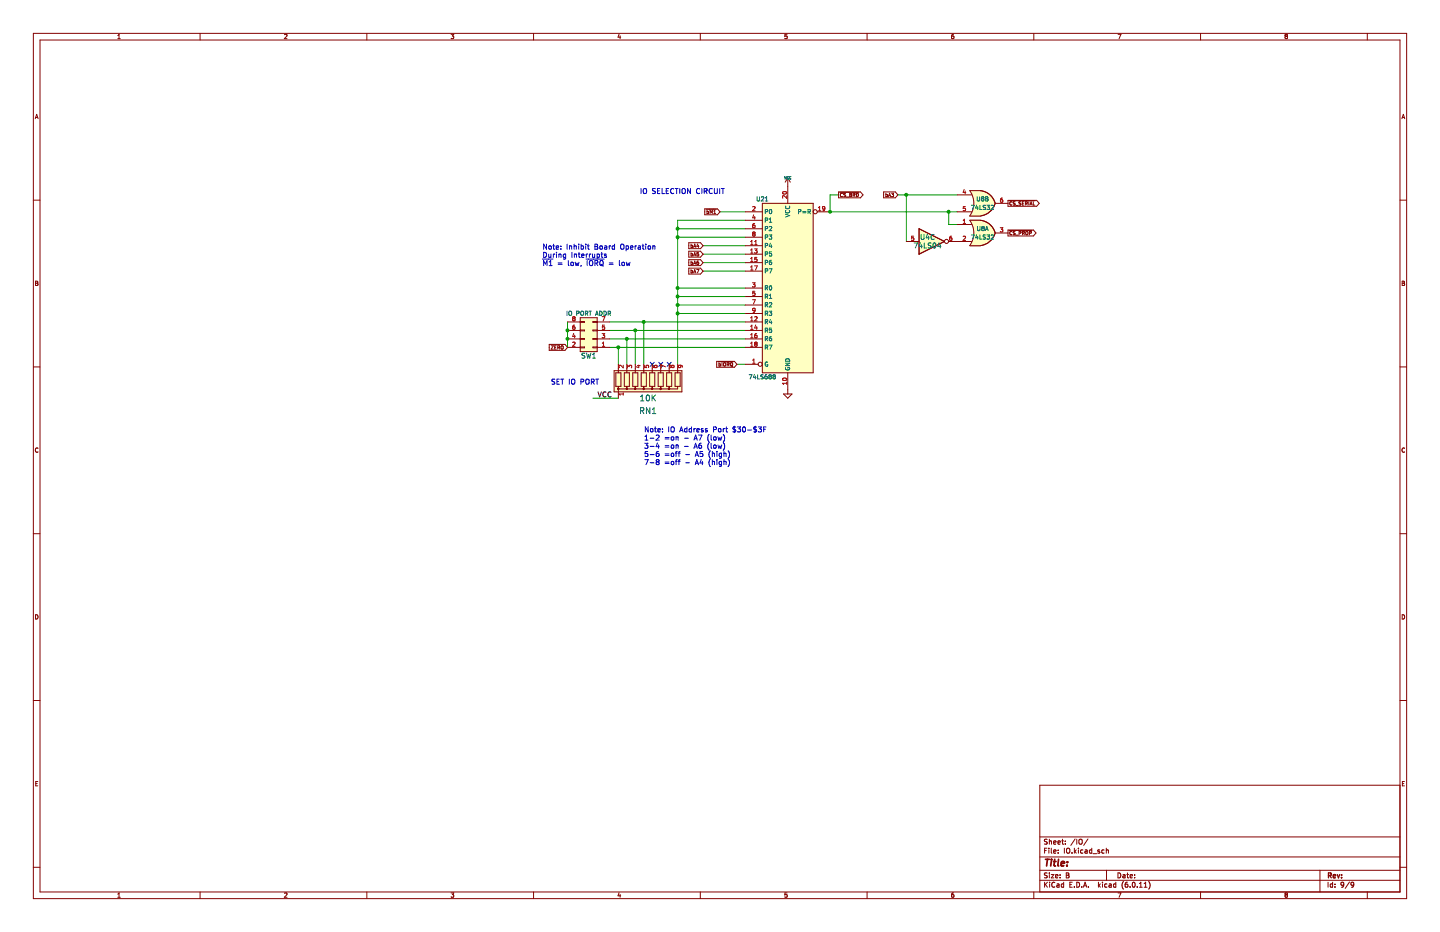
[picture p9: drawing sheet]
(kicad_sch (version 20211123) (generator eeschema)

 (paper "B")

 (lib_symbols
  (symbol "74xx:74LS04" (in_bom yes) (on_board yes)
   (property "Reference" "U" (id 0) (at 0 1.27 0) (effects (font (size 1.27 1.27))))
   (property "Value" "74LS04" (id 1) (at 0 -1.27 0) (effects (font (size 1.27 1.27))))
   (property "Footprint" "" (id 2) (at 0 0 0) (effects (font (size 1.27 1.27)) hide))
   (property "Datasheet" "http://www.ti.com/lit/gpn/sn74LS04" (id 3) (at 0 0 0) (effects (font (size 1.27 1.27)) hide))
   (property "ki_locked" "" (id 4) (at 0 0 0) (effects (font (size 1.27 1.27))))
   (symbol "74LS04_1_0"
    (polyline (pts (xy -3.81 3.81) (xy -3.81 -3.81) (xy 3.81 0) (xy -3.81 3.81)) (stroke (width 0.254) (type default) (color 0 0 0 0)) (fill (type background)))
    (pin input line (at -7.62 0 0) (length 3.81) (name "~" (effects (font (size 1.27 1.27)))) (number "1" (effects (font (size 1.27 1.27)))))
    (pin output inverted (at 7.62 0 180) (length 3.81) (name "~" (effects (font (size 1.27 1.27)))) (number "2" (effects (font (size 1.27 1.27))))))
   (symbol "74LS04_2_0"
    (polyline (pts (xy -3.81 3.81) (xy -3.81 -3.81) (xy 3.81 0) (xy -3.81 3.81)) (stroke (width 0.254) (type default) (color 0 0 0 0)) (fill (type background)))
    (pin input line (at -7.62 0 0) (length 3.81) (name "~" (effects (font (size 1.27 1.27)))) (number "3" (effects (font (size 1.27 1.27)))))
    (pin output inverted (at 7.62 0 180) (length 3.81) (name "~" (effects (font (size 1.27 1.27)))) (number "4" (effects (font (size 1.27 1.27))))))
   (symbol "74LS04_3_0"
    (polyline (pts (xy -3.81 3.81) (xy -3.81 -3.81) (xy 3.81 0) (xy -3.81 3.81)) (stroke (width 0.254) (type default) (color 0 0 0 0)) (fill (type background)))
    (pin input line (at -7.62 0 0) (length 3.81) (name "~" (effects (font (size 1.27 1.27)))) (number "5" (effects (font (size 1.27 1.27)))))
    (pin output inverted (at 7.62 0 180) (length 3.81) (name "~" (effects (font (size 1.27 1.27)))) (number "6" (effects (font (size 1.27 1.27))))))
   (symbol "74LS04_4_0"
    (polyline (pts (xy -3.81 3.81) (xy -3.81 -3.81) (xy 3.81 0) (xy -3.81 3.81)) (stroke (width 0.254) (type default) (color 0 0 0 0)) (fill (type background)))
    (pin output inverted (at 7.62 0 180) (length 3.81) (name "~" (effects (font (size 1.27 1.27)))) (number "8" (effects (font (size 1.27 1.27)))))
    (pin input line (at -7.62 0 0) (length 3.81) (name "~" (effects (font (size 1.27 1.27)))) (number "9" (effects (font (size 1.27 1.27))))))
   (symbol "74LS04_5_0"
    (polyline (pts (xy -3.81 3.81) (xy -3.81 -3.81) (xy 3.81 0) (xy -3.81 3.81)) (stroke (width 0.254) (type default) (color 0 0 0 0)) (fill (type background)))
    (pin output inverted (at 7.62 0 180) (length 3.81) (name "~" (effects (font (size 1.27 1.27)))) (number "10" (effects (font (size 1.27 1.27)))))
    (pin input line (at -7.62 0 0) (length 3.81) (name "~" (effects (font (size 1.27 1.27)))) (number "11" (effects (font (size 1.27 1.27))))))
   (symbol "74LS04_6_0"
    (polyline (pts (xy -3.81 3.81) (xy -3.81 -3.81) (xy 3.81 0) (xy -3.81 3.81)) (stroke (width 0.254) (type default) (color 0 0 0 0)) (fill (type background)))
    (pin output inverted (at 7.62 0 180) (length 3.81) (name "~" (effects (font (size 1.27 1.27)))) (number "12" (effects (font (size 1.27 1.27)))))
    (pin input line (at -7.62 0 0) (length 3.81) (name "~" (effects (font (size 1.27 1.27)))) (number "13" (effects (font (size 1.27 1.27))))))
   (symbol "74LS04_7_0"
    (pin power_in line (at 0 12.7 270) (length 5.08) (name "VCC" (effects (font (size 1.27 1.27)))) (number "14" (effects (font (size 1.27 1.27)))))
    (pin power_in line (at 0 -12.7 90) (length 5.08) (name "GND" (effects (font (size 1.27 1.27)))) (number "7" (effects (font (size 1.27 1.27))))))
   (symbol "74LS04_7_1"
    (rectangle (start -5.08 7.62) (end 5.08 -7.62) (stroke (width 0.254) (type default) (color 0 0 0 0)) (fill (type background)))))
  (symbol "74xx:74LS32" (pin_names (offset 1.016)) (in_bom yes) (on_board yes)
   (property "Reference" "U" (id 0) (at 0 1.27 0) (effects (font (size 1.27 1.27))))
   (property "Value" "74LS32" (id 1) (at 0 -1.27 0) (effects (font (size 1.27 1.27))))
   (property "Footprint" "" (id 2) (at 0 0 0) (effects (font (size 1.27 1.27)) hide))
   (property "Datasheet" "http://www.ti.com/lit/gpn/sn74LS32" (id 3) (at 0 0 0) (effects (font (size 1.27 1.27)) hide))
   (property "ki_locked" "" (id 4) (at 0 0 0) (effects (font (size 1.27 1.27))))
   (symbol "74LS32_1_1"
    (arc (start -3.81 -3.81) (mid -2.589 0) (end -3.81 3.81) (stroke (width 0.254) (type default) (color 0 0 0 0)) (fill (type none)))
    (arc (start -0.6096 -3.81) (mid 2.1842 -2.5851) (end 3.81 0) (stroke (width 0.254) (type default) (color 0 0 0 0)) (fill (type background)))
    (polyline (pts (xy -3.81 -3.81) (xy -0.635 -3.81)) (stroke (width 0.254) (type default) (color 0 0 0 0)) (fill (type background)))
    (polyline (pts (xy -3.81 3.81) (xy -0.635 3.81)) (stroke (width 0.254) (type default) (color 0 0 0 0)) (fill (type background)))
    (polyline (pts (xy -0.635 3.81) (xy -3.81 3.81) (xy -3.81 3.81) (xy -3.556 3.4036) (xy -3.0226 2.2606) (xy -2.6924 1.0414) (xy -2.6162 -0.254) (xy -2.7686 -1.4986) (xy -3.175 -2.7178) (xy -3.81 -3.81) (xy -3.81 -3.81) (xy -0.635 -3.81)) (stroke (width -25.4) (type default) (color 0 0 0 0)) (fill (type background)))
    (arc (start 3.81 0) (mid 2.1915 2.5936) (end -0.6096 3.81) (stroke (width 0.254) (type default) (color 0 0 0 0)) (fill (type background)))
    (pin input line (at -7.62 2.54 0) (length 4.318) (name "~" (effects (font (size 1.27 1.27)))) (number "1" (effects (font (size 1.27 1.27)))))
    (pin input line (at -7.62 -2.54 0) (length 4.318) (name "~" (effects (font (size 1.27 1.27)))) (number "2" (effects (font (size 1.27 1.27)))))
    (pin output line (at 7.62 0 180) (length 3.81) (name "~" (effects (font (size 1.27 1.27)))) (number "3" (effects (font (size 1.27 1.27))))))
   (symbol "74LS32_1_2"
    (arc (start 0 -3.81) (mid 3.81 0) (end 0 3.81) (stroke (width 0.254) (type default) (color 0 0 0 0)) (fill (type background)))
    (polyline (pts (xy 0 3.81) (xy -3.81 3.81) (xy -3.81 -3.81) (xy 0 -3.81)) (stroke (width 0.254) (type default) (color 0 0 0 0)) (fill (type background)))
    (pin input inverted (at -7.62 2.54 0) (length 3.81) (name "~" (effects (font (size 1.27 1.27)))) (number "1" (effects (font (size 1.27 1.27)))))
    (pin input inverted (at -7.62 -2.54 0) (length 3.81) (name "~" (effects (font (size 1.27 1.27)))) (number "2" (effects (font (size 1.27 1.27)))))
    (pin output inverted (at 7.62 0 180) (length 3.81) (name "~" (effects (font (size 1.27 1.27)))) (number "3" (effects (font (size 1.27 1.27))))))
   (symbol "74LS32_2_1"
    (arc (start -3.81 -3.81) (mid -2.589 0) (end -3.81 3.81) (stroke (width 0.254) (type default) (color 0 0 0 0)) (fill (type none)))
    (arc (start -0.6096 -3.81) (mid 2.1842 -2.5851) (end 3.81 0) (stroke (width 0.254) (type default) (color 0 0 0 0)) (fill (type background)))
    (polyline (pts (xy -3.81 -3.81) (xy -0.635 -3.81)) (stroke (width 0.254) (type default) (color 0 0 0 0)) (fill (type background)))
    (polyline (pts (xy -3.81 3.81) (xy -0.635 3.81)) (stroke (width 0.254) (type default) (color 0 0 0 0)) (fill (type background)))
    (polyline (pts (xy -0.635 3.81) (xy -3.81 3.81) (xy -3.81 3.81) (xy -3.556 3.4036) (xy -3.0226 2.2606) (xy -2.6924 1.0414) (xy -2.6162 -0.254) (xy -2.7686 -1.4986) (xy -3.175 -2.7178) (xy -3.81 -3.81) (xy -3.81 -3.81) (xy -0.635 -3.81)) (stroke (width -25.4) (type default) (color 0 0 0 0)) (fill (type background)))
    (arc (start 3.81 0) (mid 2.1915 2.5936) (end -0.6096 3.81) (stroke (width 0.254) (type default) (color 0 0 0 0)) (fill (type background)))
    (pin input line (at -7.62 2.54 0) (length 4.318) (name "~" (effects (font (size 1.27 1.27)))) (number "4" (effects (font (size 1.27 1.27)))))
    (pin input line (at -7.62 -2.54 0) (length 4.318) (name "~" (effects (font (size 1.27 1.27)))) (number "5" (effects (font (size 1.27 1.27)))))
    (pin output line (at 7.62 0 180) (length 3.81) (name "~" (effects (font (size 1.27 1.27)))) (number "6" (effects (font (size 1.27 1.27))))))
   (symbol "74LS32_2_2"
    (arc (start 0 -3.81) (mid 3.81 0) (end 0 3.81) (stroke (width 0.254) (type default) (color 0 0 0 0)) (fill (type background)))
    (polyline (pts (xy 0 3.81) (xy -3.81 3.81) (xy -3.81 -3.81) (xy 0 -3.81)) (stroke (width 0.254) (type default) (color 0 0 0 0)) (fill (type background)))
    (pin input inverted (at -7.62 2.54 0) (length 3.81) (name "~" (effects (font (size 1.27 1.27)))) (number "4" (effects (font (size 1.27 1.27)))))
    (pin input inverted (at -7.62 -2.54 0) (length 3.81) (name "~" (effects (font (size 1.27 1.27)))) (number "5" (effects (font (size 1.27 1.27)))))
    (pin output inverted (at 7.62 0 180) (length 3.81) (name "~" (effects (font (size 1.27 1.27)))) (number "6" (effects (font (size 1.27 1.27))))))
   (symbol "74LS32_3_1"
    (arc (start -3.81 -3.81) (mid -2.589 0) (end -3.81 3.81) (stroke (width 0.254) (type default) (color 0 0 0 0)) (fill (type none)))
    (arc (start -0.6096 -3.81) (mid 2.1842 -2.5851) (end 3.81 0) (stroke (width 0.254) (type default) (color 0 0 0 0)) (fill (type background)))
    (polyline (pts (xy -3.81 -3.81) (xy -0.635 -3.81)) (stroke (width 0.254) (type default) (color 0 0 0 0)) (fill (type background)))
    (polyline (pts (xy -3.81 3.81) (xy -0.635 3.81)) (stroke (width 0.254) (type default) (color 0 0 0 0)) (fill (type background)))
    (polyline (pts (xy -0.635 3.81) (xy -3.81 3.81) (xy -3.81 3.81) (xy -3.556 3.4036) (xy -3.0226 2.2606) (xy -2.6924 1.0414) (xy -2.6162 -0.254) (xy -2.7686 -1.4986) (xy -3.175 -2.7178) (xy -3.81 -3.81) (xy -3.81 -3.81) (xy -0.635 -3.81)) (stroke (width -25.4) (type default) (color 0 0 0 0)) (fill (type background)))
    (arc (start 3.81 0) (mid 2.1915 2.5936) (end -0.6096 3.81) (stroke (width 0.254) (type default) (color 0 0 0 0)) (fill (type background)))
    (pin input line (at -7.62 -2.54 0) (length 4.318) (name "~" (effects (font (size 1.27 1.27)))) (number "10" (effects (font (size 1.27 1.27)))))
    (pin output line (at 7.62 0 180) (length 3.81) (name "~" (effects (font (size 1.27 1.27)))) (number "8" (effects (font (size 1.27 1.27)))))
    (pin input line (at -7.62 2.54 0) (length 4.318) (name "~" (effects (font (size 1.27 1.27)))) (number "9" (effects (font (size 1.27 1.27))))))
   (symbol "74LS32_3_2"
    (arc (start 0 -3.81) (mid 3.81 0) (end 0 3.81) (stroke (width 0.254) (type default) (color 0 0 0 0)) (fill (type background)))
    (polyline (pts (xy 0 3.81) (xy -3.81 3.81) (xy -3.81 -3.81) (xy 0 -3.81)) (stroke (width 0.254) (type default) (color 0 0 0 0)) (fill (type background)))
    (pin input inverted (at -7.62 -2.54 0) (length 3.81) (name "~" (effects (font (size 1.27 1.27)))) (number "10" (effects (font (size 1.27 1.27)))))
    (pin output inverted (at 7.62 0 180) (length 3.81) (name "~" (effects (font (size 1.27 1.27)))) (number "8" (effects (font (size 1.27 1.27)))))
    (pin input inverted (at -7.62 2.54 0) (length 3.81) (name "~" (effects (font (size 1.27 1.27)))) (number "9" (effects (font (size 1.27 1.27))))))
   (symbol "74LS32_4_1"
    (arc (start -3.81 -3.81) (mid -2.589 0) (end -3.81 3.81) (stroke (width 0.254) (type default) (color 0 0 0 0)) (fill (type none)))
    (arc (start -0.6096 -3.81) (mid 2.1842 -2.5851) (end 3.81 0) (stroke (width 0.254) (type default) (color 0 0 0 0)) (fill (type background)))
    (polyline (pts (xy -3.81 -3.81) (xy -0.635 -3.81)) (stroke (width 0.254) (type default) (color 0 0 0 0)) (fill (type background)))
    (polyline (pts (xy -3.81 3.81) (xy -0.635 3.81)) (stroke (width 0.254) (type default) (color 0 0 0 0)) (fill (type background)))
    (polyline (pts (xy -0.635 3.81) (xy -3.81 3.81) (xy -3.81 3.81) (xy -3.556 3.4036) (xy -3.0226 2.2606) (xy -2.6924 1.0414) (xy -2.6162 -0.254) (xy -2.7686 -1.4986) (xy -3.175 -2.7178) (xy -3.81 -3.81) (xy -3.81 -3.81) (xy -0.635 -3.81)) (stroke (width -25.4) (type default) (color 0 0 0 0)) (fill (type background)))
    (arc (start 3.81 0) (mid 2.1915 2.5936) (end -0.6096 3.81) (stroke (width 0.254) (type default) (color 0 0 0 0)) (fill (type background)))
    (pin output line (at 7.62 0 180) (length 3.81) (name "~" (effects (font (size 1.27 1.27)))) (number "11" (effects (font (size 1.27 1.27)))))
    (pin input line (at -7.62 2.54 0) (length 4.318) (name "~" (effects (font (size 1.27 1.27)))) (number "12" (effects (font (size 1.27 1.27)))))
    (pin input line (at -7.62 -2.54 0) (length 4.318) (name "~" (effects (font (size 1.27 1.27)))) (number "13" (effects (font (size 1.27 1.27))))))
   (symbol "74LS32_4_2"
    (arc (start 0 -3.81) (mid 3.81 0) (end 0 3.81) (stroke (width 0.254) (type default) (color 0 0 0 0)) (fill (type background)))
    (polyline (pts (xy 0 3.81) (xy -3.81 3.81) (xy -3.81 -3.81) (xy 0 -3.81)) (stroke (width 0.254) (type default) (color 0 0 0 0)) (fill (type background)))
    (pin output inverted (at 7.62 0 180) (length 3.81) (name "~" (effects (font (size 1.27 1.27)))) (number "11" (effects (font (size 1.27 1.27)))))
    (pin input inverted (at -7.62 2.54 0) (length 3.81) (name "~" (effects (font (size 1.27 1.27)))) (number "12" (effects (font (size 1.27 1.27)))))
    (pin input inverted (at -7.62 -2.54 0) (length 3.81) (name "~" (effects (font (size 1.27 1.27)))) (number "13" (effects (font (size 1.27 1.27))))))
   (symbol "74LS32_5_0"
    (pin power_in line (at 0 12.7 270) (length 5.08) (name "VCC" (effects (font (size 1.27 1.27)))) (number "14" (effects (font (size 1.27 1.27)))))
    (pin power_in line (at 0 -12.7 90) (length 5.08) (name "GND" (effects (font (size 1.27 1.27)))) (number "7" (effects (font (size 1.27 1.27))))))
   (symbol "74LS32_5_1"
    (rectangle (start -5.08 7.62) (end 5.08 -7.62) (stroke (width 0.254) (type default) (color 0 0 0 0)) (fill (type background)))))
  (symbol "74xx:74LS688" (in_bom yes) (on_board yes)
   (property "Reference" "U" (id 0) (at -7.62 26.67 0) (effects (font (size 1.27 1.27))))
   (property "Value" "74LS688" (id 1) (at -7.62 -26.67 0) (effects (font (size 1.27 1.27))))
   (property "Footprint" "" (id 2) (at 0 0 0) (effects (font (size 1.27 1.27)) hide))
   (property "Datasheet" "http://www.ti.com/lit/gpn/sn74LS688" (id 3) (at 0 0 0) (effects (font (size 1.27 1.27)) hide))
   (symbol "74LS688_1_0"
    (pin input inverted (at -12.7 -22.86 0) (length 5.08) (name "G" (effects (font (size 1.27 1.27)))) (number "1" (effects (font (size 1.27 1.27)))))
    (pin power_in line (at 0 -30.48 90) (length 5.08) (name "GND" (effects (font (size 1.27 1.27)))) (number "10" (effects (font (size 1.27 1.27)))))
    (pin input line (at -12.7 12.7 0) (length 5.08) (name "P4" (effects (font (size 1.27 1.27)))) (number "11" (effects (font (size 1.27 1.27)))))
    (pin input line (at -12.7 -10.16 0) (length 5.08) (name "R4" (effects (font (size 1.27 1.27)))) (number "12" (effects (font (size 1.27 1.27)))))
    (pin input line (at -12.7 10.16 0) (length 5.08) (name "P5" (effects (font (size 1.27 1.27)))) (number "13" (effects (font (size 1.27 1.27)))))
    (pin input line (at -12.7 -12.7 0) (length 5.08) (name "R5" (effects (font (size 1.27 1.27)))) (number "14" (effects (font (size 1.27 1.27)))))
    (pin input line (at -12.7 7.62 0) (length 5.08) (name "P6" (effects (font (size 1.27 1.27)))) (number "15" (effects (font (size 1.27 1.27)))))
    (pin input line (at -12.7 -15.24 0) (length 5.08) (name "R6" (effects (font (size 1.27 1.27)))) (number "16" (effects (font (size 1.27 1.27)))))
    (pin input line (at -12.7 5.08 0) (length 5.08) (name "P7" (effects (font (size 1.27 1.27)))) (number "17" (effects (font (size 1.27 1.27)))))
    (pin input line (at -12.7 -17.78 0) (length 5.08) (name "R7" (effects (font (size 1.27 1.27)))) (number "18" (effects (font (size 1.27 1.27)))))
    (pin output inverted (at 12.7 22.86 180) (length 5.08) (name "P=R" (effects (font (size 1.27 1.27)))) (number "19" (effects (font (size 1.27 1.27)))))
    (pin input line (at -12.7 22.86 0) (length 5.08) (name "P0" (effects (font (size 1.27 1.27)))) (number "2" (effects (font (size 1.27 1.27)))))
    (pin power_in line (at 0 30.48 270) (length 5.08) (name "VCC" (effects (font (size 1.27 1.27)))) (number "20" (effects (font (size 1.27 1.27)))))
    (pin input line (at -12.7 0 0) (length 5.08) (name "R0" (effects (font (size 1.27 1.27)))) (number "3" (effects (font (size 1.27 1.27)))))
    (pin input line (at -12.7 20.32 0) (length 5.08) (name "P1" (effects (font (size 1.27 1.27)))) (number "4" (effects (font (size 1.27 1.27)))))
    (pin input line (at -12.7 -2.54 0) (length 5.08) (name "R1" (effects (font (size 1.27 1.27)))) (number "5" (effects (font (size 1.27 1.27)))))
    (pin input line (at -12.7 17.78 0) (length 5.08) (name "P2" (effects (font (size 1.27 1.27)))) (number "6" (effects (font (size 1.27 1.27)))))
    (pin input line (at -12.7 -5.08 0) (length 5.08) (name "R2" (effects (font (size 1.27 1.27)))) (number "7" (effects (font (size 1.27 1.27)))))
    (pin input line (at -12.7 15.24 0) (length 5.08) (name "P3" (effects (font (size 1.27 1.27)))) (number "8" (effects (font (size 1.27 1.27)))))
    (pin input line (at -12.7 -7.62 0) (length 5.08) (name "R3" (effects (font (size 1.27 1.27)))) (number "9" (effects (font (size 1.27 1.27))))))
   (symbol "74LS688_1_1"
    (rectangle (start -7.62 25.4) (end 7.62 -25.4) (stroke (width 0.254) (type default) (color 0 0 0 0)) (fill (type background)))))
  (symbol "Connector_Generic:Conn_02x04_Odd_Even" (pin_names (offset 1.016) hide) (in_bom yes) (on_board yes)
   (property "Reference" "J" (id 0) (at 1.27 5.08 0) (effects (font (size 1.27 1.27))))
   (property "Value" "Conn_02x04_Odd_Even" (id 1) (at 1.27 -7.62 0) (effects (font (size 1.27 1.27))))
   (property "Footprint" "" (id 2) (at 0 0 0) (effects (font (size 1.27 1.27)) hide))
   (property "Datasheet" "~" (id 3) (at 0 0 0) (effects (font (size 1.27 1.27)) hide))
   (symbol "Conn_02x04_Odd_Even_1_1"
    (rectangle (start -1.27 -4.953) (end 0 -5.207) (stroke (width 0.1524) (type default) (color 0 0 0 0)) (fill (type none)))
    (rectangle (start -1.27 -2.413) (end 0 -2.667) (stroke (width 0.1524) (type default) (color 0 0 0 0)) (fill (type none)))
    (rectangle (start -1.27 0.127) (end 0 -0.127) (stroke (width 0.1524) (type default) (color 0 0 0 0)) (fill (type none)))
    (rectangle (start -1.27 2.667) (end 0 2.413) (stroke (width 0.1524) (type default) (color 0 0 0 0)) (fill (type none)))
    (rectangle (start -1.27 3.81) (end 3.81 -6.35) (stroke (width 0.254) (type default) (color 0 0 0 0)) (fill (type background)))
    (rectangle (start 3.81 -4.953) (end 2.54 -5.207) (stroke (width 0.1524) (type default) (color 0 0 0 0)) (fill (type none)))
    (rectangle (start 3.81 -2.413) (end 2.54 -2.667) (stroke (width 0.1524) (type default) (color 0 0 0 0)) (fill (type none)))
    (rectangle (start 3.81 0.127) (end 2.54 -0.127) (stroke (width 0.1524) (type default) (color 0 0 0 0)) (fill (type none)))
    (rectangle (start 3.81 2.667) (end 2.54 2.413) (stroke (width 0.1524) (type default) (color 0 0 0 0)) (fill (type none)))
    (pin passive line (at -5.08 2.54 0) (length 3.81) (name "Pin_1" (effects (font (size 1.27 1.27)))) (number "1" (effects (font (size 1.27 1.27)))))
    (pin passive line (at 7.62 2.54 180) (length 3.81) (name "Pin_2" (effects (font (size 1.27 1.27)))) (number "2" (effects (font (size 1.27 1.27)))))
    (pin passive line (at -5.08 0 0) (length 3.81) (name "Pin_3" (effects (font (size 1.27 1.27)))) (number "3" (effects (font (size 1.27 1.27)))))
    (pin passive line (at 7.62 0 180) (length 3.81) (name "Pin_4" (effects (font (size 1.27 1.27)))) (number "4" (effects (font (size 1.27 1.27)))))
    (pin passive line (at -5.08 -2.54 0) (length 3.81) (name "Pin_5" (effects (font (size 1.27 1.27)))) (number "5" (effects (font (size 1.27 1.27)))))
    (pin passive line (at 7.62 -2.54 180) (length 3.81) (name "Pin_6" (effects (font (size 1.27 1.27)))) (number "6" (effects (font (size 1.27 1.27)))))
    (pin passive line (at -5.08 -5.08 0) (length 3.81) (name "Pin_7" (effects (font (size 1.27 1.27)))) (number "7" (effects (font (size 1.27 1.27)))))
    (pin passive line (at 7.62 -5.08 180) (length 3.81) (name "Pin_8" (effects (font (size 1.27 1.27)))) (number "8" (effects (font (size 1.27 1.27)))))))
  (symbol "Device:R_Network08" (pin_names (offset 0) hide) (in_bom yes) (on_board yes)
   (property "Reference" "RN" (id 0) (at -12.7 0 90) (effects (font (size 1.27 1.27))))
   (property "Value" "R_Network08" (id 1) (at 10.16 0 90) (effects (font (size 1.27 1.27))))
   (property "Footprint" "Resistor_THT:R_Array_SIP9" (id 2) (at 12.065 0 90) (effects (font (size 1.27 1.27)) hide))
   (property "Datasheet" "http://www.vishay.com/docs/31509/csc.pdf" (id 3) (at 0 0 0) (effects (font (size 1.27 1.27)) hide))
   (symbol "R_Network08_0_1"
    (rectangle (start -11.43 -3.175) (end 8.89 3.175) (stroke (width 0.254) (type default) (color 0 0 0 0)) (fill (type background)))
    (rectangle (start -10.922 1.524) (end -9.398 -2.54) (stroke (width 0.254) (type default) (color 0 0 0 0)) (fill (type none)))
    (circle (center -10.16 2.286) (radius 0.254) (stroke (width 0) (type default) (color 0 0 0 0)) (fill (type outline)))
    (rectangle (start -8.382 1.524) (end -6.858 -2.54) (stroke (width 0.254) (type default) (color 0 0 0 0)) (fill (type none)))
    (circle (center -7.62 2.286) (radius 0.254) (stroke (width 0) (type default) (color 0 0 0 0)) (fill (type outline)))
    (rectangle (start -5.842 1.524) (end -4.318 -2.54) (stroke (width 0.254) (type default) (color 0 0 0 0)) (fill (type none)))
    (circle (center -5.08 2.286) (radius 0.254) (stroke (width 0) (type default) (color 0 0 0 0)) (fill (type outline)))
    (rectangle (start -3.302 1.524) (end -1.778 -2.54) (stroke (width 0.254) (type default) (color 0 0 0 0)) (fill (type none)))
    (circle (center -2.54 2.286) (radius 0.254) (stroke (width 0) (type default) (color 0 0 0 0)) (fill (type outline)))
    (rectangle (start -0.762 1.524) (end 0.762 -2.54) (stroke (width 0.254) (type default) (color 0 0 0 0)) (fill (type none)))
    (polyline (pts (xy -10.16 -2.54) (xy -10.16 -3.81)) (stroke (width 0) (type default) (color 0 0 0 0)) (fill (type none)))
    (polyline (pts (xy -7.62 -2.54) (xy -7.62 -3.81)) (stroke (width 0) (type default) (color 0 0 0 0)) (fill (type none)))
    (polyline (pts (xy -5.08 -2.54) (xy -5.08 -3.81)) (stroke (width 0) (type default) (color 0 0 0 0)) (fill (type none)))
    (polyline (pts (xy -2.54 -2.54) (xy -2.54 -3.81)) (stroke (width 0) (type default) (color 0 0 0 0)) (fill (type none)))
    (polyline (pts (xy 0 -2.54) (xy 0 -3.81)) (stroke (width 0) (type default) (color 0 0 0 0)) (fill (type none)))
    (polyline (pts (xy 2.54 -2.54) (xy 2.54 -3.81)) (stroke (width 0) (type default) (color 0 0 0 0)) (fill (type none)))
    (polyline (pts (xy 5.08 -2.54) (xy 5.08 -3.81)) (stroke (width 0) (type default) (color 0 0 0 0)) (fill (type none)))
    (polyline (pts (xy 7.62 -2.54) (xy 7.62 -3.81)) (stroke (width 0) (type default) (color 0 0 0 0)) (fill (type none)))
    (polyline (pts (xy -10.16 1.524) (xy -10.16 2.286) (xy -7.62 2.286) (xy -7.62 1.524)) (stroke (width 0) (type default) (color 0 0 0 0)) (fill (type none)))
    (polyline (pts (xy -7.62 1.524) (xy -7.62 2.286) (xy -5.08 2.286) (xy -5.08 1.524)) (stroke (width 0) (type default) (color 0 0 0 0)) (fill (type none)))
    (polyline (pts (xy -5.08 1.524) (xy -5.08 2.286) (xy -2.54 2.286) (xy -2.54 1.524)) (stroke (width 0) (type default) (color 0 0 0 0)) (fill (type none)))
    (polyline (pts (xy -2.54 1.524) (xy -2.54 2.286) (xy 0 2.286) (xy 0 1.524)) (stroke (width 0) (type default) (color 0 0 0 0)) (fill (type none)))
    (polyline (pts (xy 0 1.524) (xy 0 2.286) (xy 2.54 2.286) (xy 2.54 1.524)) (stroke (width 0) (type default) (color 0 0 0 0)) (fill (type none)))
    (polyline (pts (xy 2.54 1.524) (xy 2.54 2.286) (xy 5.08 2.286) (xy 5.08 1.524)) (stroke (width 0) (type default) (color 0 0 0 0)) (fill (type none)))
    (polyline (pts (xy 5.08 1.524) (xy 5.08 2.286) (xy 7.62 2.286) (xy 7.62 1.524)) (stroke (width 0) (type default) (color 0 0 0 0)) (fill (type none)))
    (circle (center 0 2.286) (radius 0.254) (stroke (width 0) (type default) (color 0 0 0 0)) (fill (type outline)))
    (rectangle (start 1.778 1.524) (end 3.302 -2.54) (stroke (width 0.254) (type default) (color 0 0 0 0)) (fill (type none)))
    (circle (center 2.54 2.286) (radius 0.254) (stroke (width 0) (type default) (color 0 0 0 0)) (fill (type outline)))
    (rectangle (start 4.318 1.524) (end 5.842 -2.54) (stroke (width 0.254) (type default) (color 0 0 0 0)) (fill (type none)))
    (circle (center 5.08 2.286) (radius 0.254) (stroke (width 0) (type default) (color 0 0 0 0)) (fill (type outline)))
    (rectangle (start 6.858 1.524) (end 8.382 -2.54) (stroke (width 0.254) (type default) (color 0 0 0 0)) (fill (type none))))
   (symbol "R_Network08_1_1"
    (pin passive line (at -10.16 5.08 270) (length 2.54) (name "common" (effects (font (size 1.27 1.27)))) (number "1" (effects (font (size 1.27 1.27)))))
    (pin passive line (at -10.16 -5.08 90) (length 1.27) (name "R1" (effects (font (size 1.27 1.27)))) (number "2" (effects (font (size 1.27 1.27)))))
    (pin passive line (at -7.62 -5.08 90) (length 1.27) (name "R2" (effects (font (size 1.27 1.27)))) (number "3" (effects (font (size 1.27 1.27)))))
    (pin passive line (at -5.08 -5.08 90) (length 1.27) (name "R3" (effects (font (size 1.27 1.27)))) (number "4" (effects (font (size 1.27 1.27)))))
    (pin passive line (at -2.54 -5.08 90) (length 1.27) (name "R4" (effects (font (size 1.27 1.27)))) (number "5" (effects (font (size 1.27 1.27)))))
    (pin passive line (at 0 -5.08 90) (length 1.27) (name "R5" (effects (font (size 1.27 1.27)))) (number "6" (effects (font (size 1.27 1.27)))))
    (pin passive line (at 2.54 -5.08 90) (length 1.27) (name "R6" (effects (font (size 1.27 1.27)))) (number "7" (effects (font (size 1.27 1.27)))))
    (pin passive line (at 5.08 -5.08 90) (length 1.27) (name "R7" (effects (font (size 1.27 1.27)))) (number "8" (effects (font (size 1.27 1.27)))))
    (pin passive line (at 7.62 -5.08 90) (length 1.27) (name "R8" (effects (font (size 1.27 1.27)))) (number "9" (effects (font (size 1.27 1.27)))))))
  (symbol "power:GND" (power) (pin_names (offset 0)) (in_bom yes) (on_board yes)
   (property "Reference" "#PWR" (id 0) (at 0 -6.35 0) (effects (font (size 1.27 1.27)) hide))
   (property "Value" "GND" (id 1) (at 0 -3.81 0) (effects (font (size 1.27 1.27))))
   (property "Footprint" "" (id 2) (at 0 0 0) (effects (font (size 1.27 1.27)) hide))
   (property "Datasheet" "" (id 3) (at 0 0 0) (effects (font (size 1.27 1.27)) hide))
   (symbol "GND_0_1"
    (polyline (pts (xy 0 0) (xy 0 -1.27) (xy 1.27 -1.27) (xy 0 -2.54) (xy -1.27 -1.27) (xy 0 -1.27)) (stroke (width 0) (type default) (color 0 0 0 0)) (fill (type none))))
   (symbol "GND_1_1"
    (pin power_in line (at 0 0 270) (length 0) hide (name "GND" (effects (font (size 1.27 1.27)))) (number "1" (effects (font (size 1.27 1.27)))))))
  (symbol "power:VCC" (power) (pin_names (offset 0)) (in_bom yes) (on_board yes)
   (property "Reference" "#PWR" (id 0) (at 0 -3.81 0) (effects (font (size 1.27 1.27)) hide))
   (property "Value" "VCC" (id 1) (at 0 3.81 0) (effects (font (size 1.27 1.27))))
   (property "Footprint" "" (id 2) (at 0 0 0) (effects (font (size 1.27 1.27)) hide))
   (property "Datasheet" "" (id 3) (at 0 0 0) (effects (font (size 1.27 1.27)) hide))
   (symbol "VCC_0_1"
    (polyline (pts (xy -0.762 1.27) (xy 0 2.54)) (stroke (width 0) (type default) (color 0 0 0 0)) (fill (type none)))
    (polyline (pts (xy 0 0) (xy 0 2.54)) (stroke (width 0) (type default) (color 0 0 0 0)) (fill (type none)))
    (polyline (pts (xy 0 2.54) (xy 0.762 1.27)) (stroke (width 0) (type default) (color 0 0 0 0)) (fill (type none))))
   (symbol "VCC_1_1"
    (pin power_in line (at 0 0 90) (length 0) hide (name "VCC" (effects (font (size 1.27 1.27)))) (number "1" (effects (font (size 1.27 1.27))))))))

 (junction (at 203.2 68.58) (diameter 0) (color 0 0 0 0))
 (junction (at 170.18 101.6) (diameter 0) (color 0 0 0 0))
 (junction (at 271.78 58.42) (diameter 0) (color 0 0 0 0))
 (junction (at 284.48 63.5) (diameter 0) (color 0 0 0 0))
 (junction (at 203.2 88.9) (diameter 0) (color 0 0 0 0))
 (junction (at 187.96 101.6) (diameter 0) (color 0 0 0 0))
 (junction (at 248.92 63.5) (diameter 0) (color 0 0 0 0))
 (junction (at 203.2 86.36) (diameter 0) (color 0 0 0 0))
 (junction (at 190.5 99.06) (diameter 0) (color 0 0 0 0))
 (junction (at 185.42 104.14) (diameter 0) (color 0 0 0 0))
 (junction (at 170.18 99.06) (diameter 0) (color 0 0 0 0))
 (junction (at 203.2 91.44) (diameter 0) (color 0 0 0 0))
 (junction (at 203.2 71.12) (diameter 0) (color 0 0 0 0))
 (junction (at 203.2 93.98) (diameter 0) (color 0 0 0 0))
 (junction (at 193.04 96.52) (diameter 0) (color 0 0 0 0))

 (no_connect (at 198.12 109.22))
 (no_connect (at 195.58 109.22))
 (no_connect (at 200.66 109.22))

 (wire (pts (xy 223.52 71.12) (xy 203.2 71.12)) (stroke (width 0) (type default) (color 0 0 0 0)))
 (wire (pts (xy 215.9 63.5) (xy 223.52 63.5)) (stroke (width 0) (type default) (color 0 0 0 0)))
 (wire (pts (xy 170.18 96.52) (xy 170.18 99.06)) (stroke (width 0) (type default) (color 0 0 0 0)))
 (wire (pts (xy 190.5 99.06) (xy 223.52 99.06)) (stroke (width 0) (type default) (color 0 0 0 0)))
 (wire (pts (xy 182.88 101.6) (xy 187.96 101.6)) (stroke (width 0) (type default) (color 0 0 0 0)))
 (wire (pts (xy 203.2 93.98) (xy 203.2 109.22)) (stroke (width 0) (type default) (color 0 0 0 0)))
 (wire (pts (xy 185.42 109.22) (xy 185.42 104.14)) (stroke (width 0) (type default) (color 0 0 0 0)))
 (wire (pts (xy 187.96 101.6) (xy 223.52 101.6)) (stroke (width 0) (type default) (color 0 0 0 0)))
 (wire (pts (xy 248.92 58.42) (xy 251.46 58.42)) (stroke (width 0) (type default) (color 0 0 0 0)))
 (wire (pts (xy 248.92 58.42) (xy 248.92 63.5)) (stroke (width 0) (type default) (color 0 0 0 0)))
 (wire (pts (xy 223.52 66.04) (xy 203.2 66.04)) (stroke (width 0) (type default) (color 0 0 0 0)))
 (wire (pts (xy 287.02 63.5) (xy 284.48 63.5)) (stroke (width 0) (type default) (color 0 0 0 0)))
 (wire (pts (xy 170.18 101.6) (xy 170.18 104.14)) (stroke (width 0) (type default) (color 0 0 0 0)))
 (wire (pts (xy 203.2 93.98) (xy 223.52 93.98)) (stroke (width 0) (type default) (color 0 0 0 0)))
 (wire (pts (xy 203.2 68.58) (xy 203.2 71.12)) (stroke (width 0) (type default) (color 0 0 0 0)))
 (wire (pts (xy 193.04 109.22) (xy 193.04 96.52)) (stroke (width 0) (type default) (color 0 0 0 0)))
 (wire (pts (xy 203.2 86.36) (xy 223.52 86.36)) (stroke (width 0) (type default) (color 0 0 0 0)))
 (wire (pts (xy 185.42 104.14) (xy 223.52 104.14)) (stroke (width 0) (type default) (color 0 0 0 0)))
 (wire (pts (xy 210.82 78.74) (xy 223.52 78.74)) (stroke (width 0) (type default) (color 0 0 0 0)))
 (wire (pts (xy 177.8 119.38) (xy 185.42 119.38)) (stroke (width 0) (type default) (color 0 0 0 0)))
 (wire (pts (xy 203.2 66.04) (xy 203.2 68.58)) (stroke (width 0) (type default) (color 0 0 0 0)))
 (wire (pts (xy 271.78 58.42) (xy 271.78 72.39)) (stroke (width 0) (type default) (color 0 0 0 0)))
 (wire (pts (xy 269.24 58.42) (xy 271.78 58.42)) (stroke (width 0) (type default) (color 0 0 0 0)))
 (wire (pts (xy 287.02 58.42) (xy 271.78 58.42)) (stroke (width 0) (type default) (color 0 0 0 0)))
 (wire (pts (xy 182.88 96.52) (xy 193.04 96.52)) (stroke (width 0) (type default) (color 0 0 0 0)))
 (wire (pts (xy 170.18 99.06) (xy 170.18 101.6)) (stroke (width 0) (type default) (color 0 0 0 0)))
 (wire (pts (xy 284.48 63.5) (xy 284.48 67.31)) (stroke (width 0) (type default) (color 0 0 0 0)))
 (wire (pts (xy 182.88 99.06) (xy 190.5 99.06)) (stroke (width 0) (type default) (color 0 0 0 0)))
 (wire (pts (xy 203.2 68.58) (xy 223.52 68.58)) (stroke (width 0) (type default) (color 0 0 0 0)))
 (wire (pts (xy 203.2 88.9) (xy 203.2 91.44)) (stroke (width 0) (type default) (color 0 0 0 0)))
 (wire (pts (xy 248.92 63.5) (xy 284.48 63.5)) (stroke (width 0) (type default) (color 0 0 0 0)))
 (wire (pts (xy 190.5 109.22) (xy 190.5 99.06)) (stroke (width 0) (type default) (color 0 0 0 0)))
 (wire (pts (xy 203.2 88.9) (xy 203.2 86.36)) (stroke (width 0) (type default) (color 0 0 0 0)))
 (wire (pts (xy 203.2 91.44) (xy 203.2 93.98)) (stroke (width 0) (type default) (color 0 0 0 0)))
 (wire (pts (xy 210.82 73.66) (xy 223.52 73.66)) (stroke (width 0) (type default) (color 0 0 0 0)))
 (wire (pts (xy 210.82 76.2) (xy 223.52 76.2)) (stroke (width 0) (type default) (color 0 0 0 0)))
 (wire (pts (xy 203.2 71.12) (xy 203.2 86.36)) (stroke (width 0) (type default) (color 0 0 0 0)))
 (wire (pts (xy 210.82 81.28) (xy 223.52 81.28)) (stroke (width 0) (type default) (color 0 0 0 0)))
 (wire (pts (xy 187.96 109.22) (xy 187.96 101.6)) (stroke (width 0) (type default) (color 0 0 0 0)))
 (wire (pts (xy 203.2 88.9) (xy 223.52 88.9)) (stroke (width 0) (type default) (color 0 0 0 0)))
 (wire (pts (xy 203.2 91.44) (xy 223.52 91.44)) (stroke (width 0) (type default) (color 0 0 0 0)))
 (wire (pts (xy 287.02 67.31) (xy 284.48 67.31)) (stroke (width 0) (type default) (color 0 0 0 0)))
 (wire (pts (xy 193.04 96.52) (xy 223.52 96.52)) (stroke (width 0) (type default) (color 0 0 0 0)))
 (wire (pts (xy 223.52 109.22) (xy 220.98 109.22)) (stroke (width 0) (type default) (color 0 0 0 0)))
 (wire (pts (xy 182.88 104.14) (xy 185.42 104.14)) (stroke (width 0) (type default) (color 0 0 0 0)))

 (text "SET IO PORT" (at 165.1 115.57 0) (effects (font (size 1.524 1.524)) (justify left bottom)))
 (text "Note: IO Address Port $30-$3F\n1-2 =on - A7 (low)\n3-4 =on - A6 (low)\n5-6 =off - A5 (high)\n7-8 =off - A4 (high)" (at 193.04 139.7 0) (effects (font (size 1.524 1.524)) (justify left bottom)))
 (text "IO SELECTION CIRCUIT" (at 191.77 58.42 0) (effects (font (size 1.524 1.524)) (justify left bottom)))
 (text "Note: Inhibit Board Operation\nDuring Interrupts\n~{M1} = low, ~{IORQ} = low" (at 162.56 80.01 0) (effects (font (size 1.524 1.524)) (justify left bottom)))

 (label "VCC" (at 179.07 119.38 0) (effects (font (size 1.524 1.524)) (justify left bottom)))

 (global_label "~{CS_BRD}" (shape output) (at 251.46 58.42 0) (fields_autoplaced) (effects (font (size 1.016 1.016)) (justify left))
  (property "Intersheet References" "${INTERSHEET_REFS}" (id 0) (at 259.125 58.3565 0) (effects (font (size 1.016 1.016)) (justify left) hide)))
 (global_label "bA4" (shape input) (at 210.82 73.66 180) (fields_autoplaced) (effects (font (size 1.016 1.016)) (justify right))
  (property "Intersheet References" "${INTERSHEET_REFS}" (id 0) (at 142.24 26.67 0) (effects (font (size 1.27 1.27)) hide)))
 (global_label "bA6" (shape input) (at 210.82 78.74 180) (fields_autoplaced) (effects (font (size 1.016 1.016)) (justify right))
  (property "Intersheet References" "${INTERSHEET_REFS}" (id 0) (at 142.24 26.67 0) (effects (font (size 1.27 1.27)) hide)))
 (global_label "~{bIORQ}" (shape input) (at 220.98 109.22 180) (fields_autoplaced) (effects (font (size 1.016 1.016)) (justify right))
  (property "Intersheet References" "${INTERSHEET_REFS}" (id 0) (at 142.24 26.67 0) (effects (font (size 1.27 1.27)) hide)))
 (global_label "ZERO" (shape input) (at 170.18 104.14 180) (fields_autoplaced) (effects (font (size 1.016 1.016)) (justify right))
  (property "Intersheet References" "${INTERSHEET_REFS}" (id 0) (at 134.62 26.67 0) (effects (font (size 1.27 1.27)) hide)))
 (global_label "bA5" (shape input) (at 210.82 76.2 180) (fields_autoplaced) (effects (font (size 1.016 1.016)) (justify right))
  (property "Intersheet References" "${INTERSHEET_REFS}" (id 0) (at 142.24 26.67 0) (effects (font (size 1.27 1.27)) hide)))
 (global_label "bA3" (shape input) (at 269.24 58.42 180) (fields_autoplaced) (effects (font (size 1.016 1.016)) (justify right))
  (property "Intersheet References" "${INTERSHEET_REFS}" (id 0) (at 264.623 58.3565 0) (effects (font (size 1.016 1.016)) (justify right) hide)))
 (global_label "~{CS_PROP}" (shape output) (at 302.26 69.85 0) (fields_autoplaced) (effects (font (size 1.016 1.016)) (justify left))
  (property "Intersheet References" "${INTERSHEET_REFS}" (id 0) (at 310.9894 69.7865 0) (effects (font (size 1.016 1.016)) (justify left) hide)))
 (global_label "bA7" (shape input) (at 210.82 81.28 180) (fields_autoplaced) (effects (font (size 1.016 1.016)) (justify right))
  (property "Intersheet References" "${INTERSHEET_REFS}" (id 0) (at 142.24 26.67 0) (effects (font (size 1.27 1.27)) hide)))
 (global_label "~{bM1}" (shape input) (at 215.9 63.5 180) (fields_autoplaced) (effects (font (size 1.016 1.016)) (justify right))
  (property "Intersheet References" "${INTERSHEET_REFS}" (id 0) (at 142.24 26.67 0) (effects (font (size 1.27 1.27)) hide)))
 (global_label "~{CS_SERIAL}" (shape output) (at 302.26 60.96 0) (fields_autoplaced) (effects (font (size 1.016 1.016)) (justify left))
  (property "Intersheet References" "${INTERSHEET_REFS}" (id 0) (at 311.957 60.8965 0) (effects (font (size 1.016 1.016)) (justify left) hide)))

 (symbol (lib_id "Connector_Generic:Conn_02x04_Odd_Even") (at 177.8 101.6 180) (unit 1) (in_bom yes) (on_board yes)
  (property "Reference" "SW1" (id 0) (at 176.53 106.68 0) (effects (font (size 1.524 1.524))))
  (property "Value" "IO PORT ADDR" (id 1) (at 176.53 93.98 0))
  (property "Footprint" "Connector_PinHeader_2.54mm:PinHeader_2x04_P2.54mm_Vertical" (id 2) (at 177.8 101.6 0) (effects (font (size 1.27 1.27)) hide))
  (property "Datasheet" "~" (id 3) (at 177.8 101.6 0) (effects (font (size 1.27 1.27)) hide)) (pin "1") (pin "2") (pin "3") (pin "4") (pin "5") (pin "6") (pin "7") (pin "8"))

 (symbol (lib_id "power:VCC") (at 236.22 55.88 0) (unit 1) (in_bom yes) (on_board yes)
  (property "Reference" "#PWR059" (id 0) (at 236.22 53.34 0) (effects (font (size 0.762 0.762)) hide))
  (property "Value" "VCC" (id 1) (at 236.22 53.34 0) (effects (font (size 0.762 0.762))))
  (property "Footprint" "" (id 2) (at 236.22 55.88 0) (effects (font (size 1.27 1.27)) hide))
  (property "Datasheet" "" (id 3) (at 236.22 55.88 0) (effects (font (size 1.27 1.27)) hide)) (pin "1"))

 (symbol (lib_id "74xx:74LS688") (at 236.22 86.36 0) (unit 1) (in_bom yes) (on_board yes)
  (property "Reference" "U21" (id 0) (at 228.6 59.69 0))
  (property "Value" "74LS688" (id 1) (at 228.6 113.03 0))
  (property "Footprint" "Package_DIP:DIP-20_W7.62mm" (id 2) (at 236.22 86.36 0) (effects (font (size 1.27 1.27)) hide))
  (property "Datasheet" "http://www.ti.com/lit/gpn/sn74LS688" (id 3) (at 236.22 86.36 0) (effects (font (size 1.27 1.27)) hide)) (pin "1") (pin "10") (pin "11") (pin "12") (pin "13") (pin "14") (pin "15") (pin "16") (pin "17") (pin "18") (pin "19") (pin "2") (pin "20") (pin "3") (pin "4") (pin "5") (pin "6") (pin "7") (pin "8") (pin "9"))

 (symbol (lib_id "Device:R_Network08") (at 195.58 114.3 0) (mirror x) (unit 1) (in_bom yes) (on_board yes)
  (property "Reference" "RN1" (id 0) (at 194.31 123.19 0) (effects (font (size 1.778 1.778))))
  (property "Value" "10K" (id 1) (at 194.31 119.38 0) (effects (font (size 1.778 1.778))))
  (property "Footprint" "Resistor_THT:R_Array_SIP9" (id 2) (at 207.645 114.3 90) (effects (font (size 1.27 1.27)) hide))
  (property "Datasheet" "http://www.vishay.com/docs/31509/csc.pdf" (id 3) (at 195.58 114.3 0) (effects (font (size 1.27 1.27)) hide)) (pin "1") (pin "2") (pin "3") (pin "4") (pin "5") (pin "6") (pin "7") (pin "8") (pin "9"))

 (symbol (lib_id "power:GND") (at 236.22 116.84 0) (unit 1) (in_bom yes) (on_board yes)
  (property "Reference" "#PWR060" (id 0) (at 236.22 116.84 0) (effects (font (size 0.762 0.762)) hide))
  (property "Value" "GND" (id 1) (at 236.22 118.618 0) (effects (font (size 0.762 0.762)) hide))
  (property "Footprint" "" (id 2) (at 236.22 116.84 0) (effects (font (size 1.27 1.27)) hide))
  (property "Datasheet" "" (id 3) (at 236.22 116.84 0) (effects (font (size 1.27 1.27)) hide)) (pin "1"))

 (symbol (lib_id "74xx:74LS32") (at 294.64 60.96 0) (unit 2) (in_bom yes) (on_board yes)
  (property "Reference" "U8" (id 0) (at 294.64 59.69 0))
  (property "Value" "74LS32" (id 1) (at 294.64 62.23 0))
  (property "Footprint" "Package_DIP:DIP-14_W7.62mm" (id 2) (at 294.64 60.96 0) (effects (font (size 1.27 1.27)) hide))
  (property "Datasheet" "" (id 3) (at 294.64 60.96 0) (effects (font (size 1.27 1.27)) hide)) (pin "1") (pin "2") (pin "3") (pin "4") (pin "5") (pin "6") (pin "10") (pin "8") (pin "9") (pin "11") (pin "12") (pin "13") (pin "14") (pin "7"))

 (symbol (lib_id "74xx:74LS32") (at 294.64 69.85 0) (unit 1) (in_bom yes) (on_board yes)
  (property "Reference" "U8" (id 0) (at 294.64 68.58 0))
  (property "Value" "74LS32" (id 1) (at 294.64 71.12 0))
  (property "Footprint" "Package_DIP:DIP-14_W7.62mm" (id 2) (at 294.64 69.85 0) (effects (font (size 1.27 1.27)) hide))
  (property "Datasheet" "" (id 3) (at 294.64 69.85 0) (effects (font (size 1.27 1.27)) hide)) (pin "1") (pin "2") (pin "3") (pin "4") (pin "5") (pin "6") (pin "10") (pin "8") (pin "9") (pin "11") (pin "12") (pin "13") (pin "14") (pin "7"))

 (symbol (lib_id "74xx:74LS04") (at 279.4 72.39 0) (unit 3) (in_bom yes) (on_board yes)
  (property "Reference" "U4" (id 0) (at 278.13 71.12 0) (effects (font (size 1.524 1.524))))
  (property "Value" "74LS04" (id 1) (at 278.13 73.66 0) (effects (font (size 1.524 1.524))))
  (property "Footprint" "Package_DIP:DIP-14_W7.62mm" (id 2) (at 279.4 72.39 0) (effects (font (size 1.27 1.27)) hide))
  (property "Datasheet" "http://www.ti.com/lit/gpn/sn74LS04" (id 3) (at 279.4 72.39 0) (effects (font (size 1.27 1.27)) hide)) (pin "1") (pin "2") (pin "3") (pin "4") (pin "5") (pin "6") (pin "8") (pin "9") (pin "10") (pin "11") (pin "12") (pin "13") (pin "14") (pin "7")))
